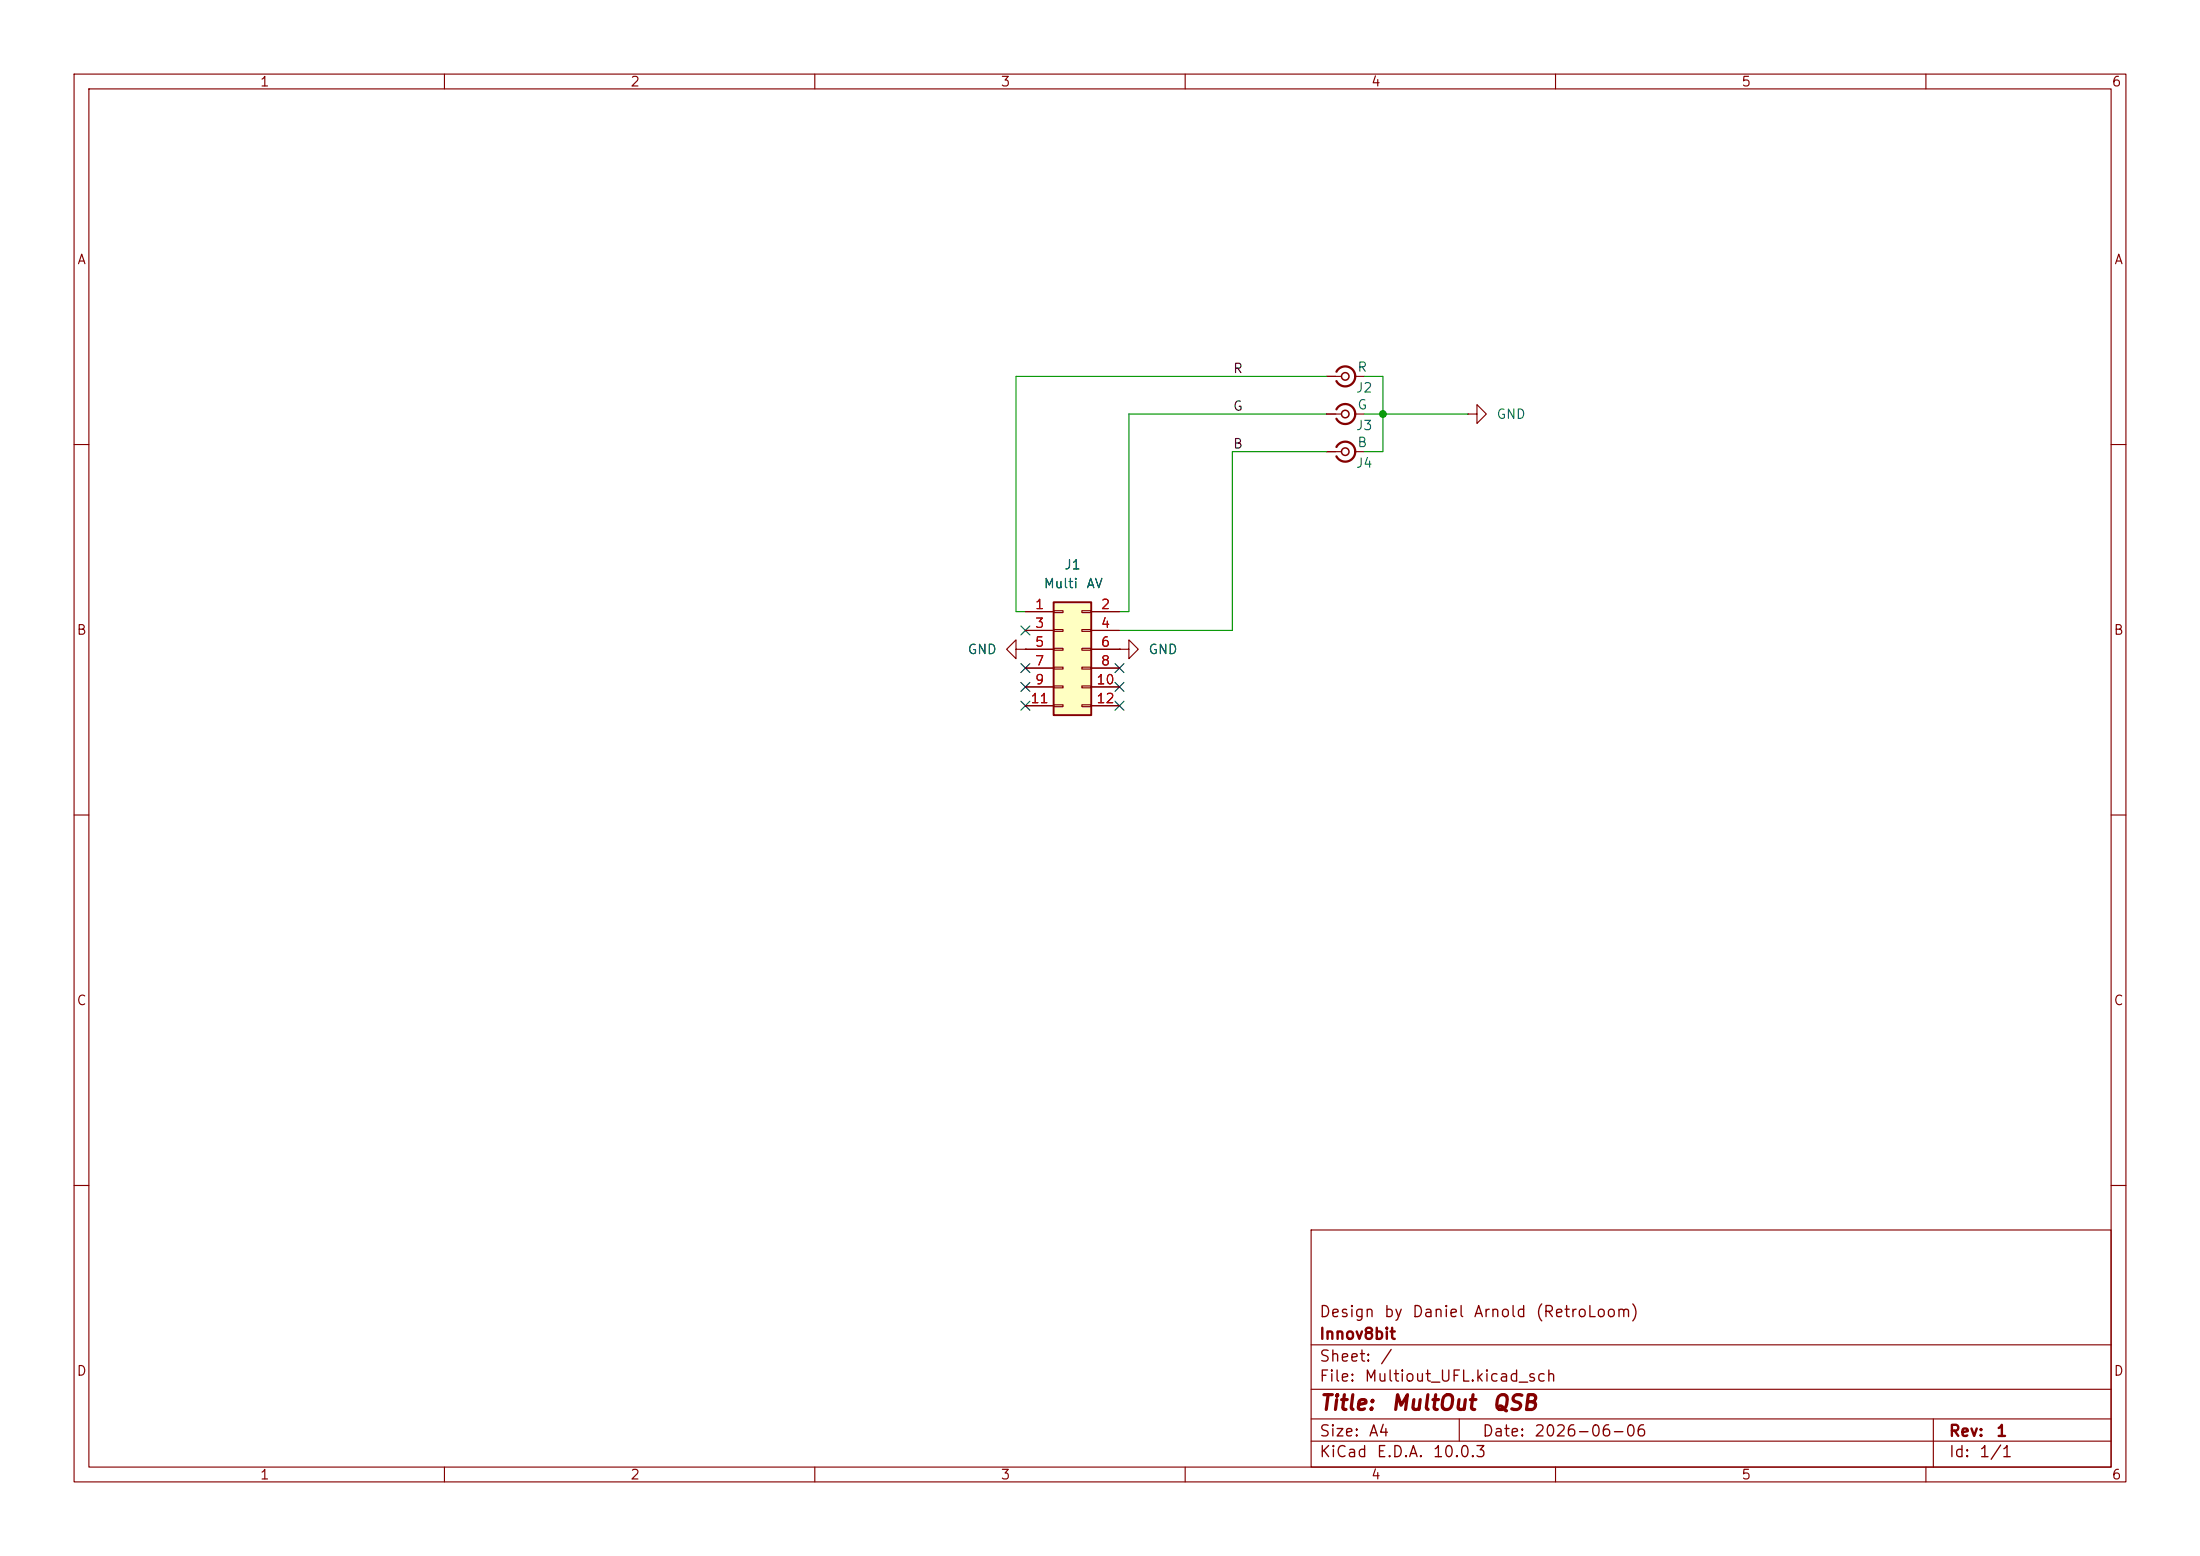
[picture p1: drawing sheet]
(kicad_sch
 (version 20260306)
 (generator "eeschema")
 (generator_version "10.0")
 (paper "A4")
 (title_block
  (title "MultOut QSB")
  (date "2026-06-06")
  (rev "1")
  (company "Innov8bit")
  (comment 1 "Design by Daniel Arnold (RetroLoom)"))
 (lib_symbols
  (symbol "Connector:Conn_Coaxial_Small"
   (pin_numbers (hide yes))
   (pin_names
    (offset 1.016) (hide yes)) (exclude_from_sim no) (in_bom yes) (on_board yes)
   (in_pos_files yes)
   (duplicate_pin_numbers_are_jumpers no)
   (property "Reference" "J" (at 0.254 3.048 0) (show_name no) (do_not_autoplace no) (effects (font (size 1.27 1.27))))
   (property "Value" "Conn_Coaxial_Small" (at 0 -3.81 0) (show_name no) (do_not_autoplace no) (effects (font (size 1.27 1.27))))
   (property "Footprint" "" (at 0 0 0) (show_name no) (do_not_autoplace no) (hide yes) (effects (font (size 1.27 1.27))))
   (property "Datasheet" "" (at 0 0 0) (show_name no) (do_not_autoplace no) (hide yes) (effects (font (size 1.27 1.27))))
   (property "Description" "small coaxial connector (BNC, SMA, SMB, SMC, Cinch/RCA, LEMO, ...)" (at 0 0 0) (show_name no) (do_not_autoplace no) (hide yes) (effects (font (size 1.27 1.27))))
   (symbol "Conn_Coaxial_Small_0_1"
    (polyline (pts (xy -2.54 0) (xy -0.508 0)) (stroke (width 0) (type default)) (fill (type none)))
    (circle (center 0 0) (radius 0.508) (stroke (width 0.2032) (type default)) (fill (type none))))
   (symbol "Conn_Coaxial_Small_1_1"
    (arc (start 1.3484 0.0039) (mid 0.327 -1.308) (end -1.1916 -0.6311) (stroke (width 0.3048) (type default)) (fill (type none)))
    (arc (start -1.1916 0.6311) (mid 0.327 1.3081) (end 1.3484 -0.0039) (stroke (width 0.3048) (type default)) (fill (type none)))
    (pin passive line (at -2.54 0 0) (length 1.27) (name "In" (effects (font (size 1.27 1.27)))) (number "1" (effects (font (size 1.27 1.27)))))
    (pin passive line (at 2.54 0 180) (length 1.27) (name "Ext" (effects (font (size 1.27 1.27)))) (number "2" (effects (font (size 1.27 1.27))))))
   (embedded_fonts no))
  (symbol "Connector_Generic:Conn_02x06_Odd_Even"
   (pin_names
    (offset 1.016) (hide yes)) (exclude_from_sim no) (in_bom yes) (on_board yes)
   (in_pos_files yes)
   (duplicate_pin_numbers_are_jumpers no)
   (property "Reference" "J" (at 1.27 7.62 0) (show_name no) (do_not_autoplace no) (effects (font (size 1.27 1.27))))
   (property "Value" "Conn_02x06_Odd_Even" (at 1.27 -10.16 0) (show_name no) (do_not_autoplace no) (effects (font (size 1.27 1.27))))
   (property "Footprint" "" (at 0 0 0) (show_name no) (do_not_autoplace no) (hide yes) (effects (font (size 1.27 1.27))))
   (property "Datasheet" "" (at 0 0 0) (show_name no) (do_not_autoplace no) (hide yes) (effects (font (size 1.27 1.27))))
   (property "Description" "Generic connector, double row, 02x06, odd/even pin numbering scheme (row 1 odd numbers, row 2 even numbers), script generated (kicad-library-utils/schlib/autogen/connector/)" (at 0 0 0) (show_name no) (do_not_autoplace no) (hide yes) (effects (font (size 1.27 1.27))))
   (symbol "Conn_02x06_Odd_Even_1_1"
    (rectangle (start -1.27 6.35) (end 3.81 -8.89) (stroke (width 0.254) (type default)) (fill (type background)))
    (rectangle (start -1.27 5.207) (end 0 4.953) (stroke (width 0.1524) (type default)) (fill (type none)))
    (rectangle (start -1.27 2.667) (end 0 2.413) (stroke (width 0.1524) (type default)) (fill (type none)))
    (rectangle (start -1.27 0.127) (end 0 -0.127) (stroke (width 0.1524) (type default)) (fill (type none)))
    (rectangle (start -1.27 -2.413) (end 0 -2.667) (stroke (width 0.1524) (type default)) (fill (type none)))
    (rectangle (start -1.27 -4.953) (end 0 -5.207) (stroke (width 0.1524) (type default)) (fill (type none)))
    (rectangle (start -1.27 -7.493) (end 0 -7.747) (stroke (width 0.1524) (type default)) (fill (type none)))
    (rectangle (start 3.81 5.207) (end 2.54 4.953) (stroke (width 0.1524) (type default)) (fill (type none)))
    (rectangle (start 3.81 2.667) (end 2.54 2.413) (stroke (width 0.1524) (type default)) (fill (type none)))
    (rectangle (start 3.81 0.127) (end 2.54 -0.127) (stroke (width 0.1524) (type default)) (fill (type none)))
    (rectangle (start 3.81 -2.413) (end 2.54 -2.667) (stroke (width 0.1524) (type default)) (fill (type none)))
    (rectangle (start 3.81 -4.953) (end 2.54 -5.207) (stroke (width 0.1524) (type default)) (fill (type none)))
    (rectangle (start 3.81 -7.493) (end 2.54 -7.747) (stroke (width 0.1524) (type default)) (fill (type none)))
    (pin passive line (at -5.08 5.08 0) (length 3.81) (name "Pin_1" (effects (font (size 1.27 1.27)))) (number "1" (effects (font (size 1.27 1.27)))))
    (pin passive line (at 7.62 5.08 180) (length 3.81) (name "Pin_2" (effects (font (size 1.27 1.27)))) (number "2" (effects (font (size 1.27 1.27)))))
    (pin passive line (at -5.08 2.54 0) (length 3.81) (name "Pin_3" (effects (font (size 1.27 1.27)))) (number "3" (effects (font (size 1.27 1.27)))))
    (pin passive line (at 7.62 2.54 180) (length 3.81) (name "Pin_4" (effects (font (size 1.27 1.27)))) (number "4" (effects (font (size 1.27 1.27)))))
    (pin passive line (at -5.08 0 0) (length 3.81) (name "Pin_5" (effects (font (size 1.27 1.27)))) (number "5" (effects (font (size 1.27 1.27)))))
    (pin passive line (at 7.62 0 180) (length 3.81) (name "Pin_6" (effects (font (size 1.27 1.27)))) (number "6" (effects (font (size 1.27 1.27)))))
    (pin passive line (at -5.08 -2.54 0) (length 3.81) (name "Pin_7" (effects (font (size 1.27 1.27)))) (number "7" (effects (font (size 1.27 1.27)))))
    (pin passive line (at 7.62 -2.54 180) (length 3.81) (name "Pin_8" (effects (font (size 1.27 1.27)))) (number "8" (effects (font (size 1.27 1.27)))))
    (pin passive line (at -5.08 -5.08 0) (length 3.81) (name "Pin_9" (effects (font (size 1.27 1.27)))) (number "9" (effects (font (size 1.27 1.27)))))
    (pin passive line (at 7.62 -5.08 180) (length 3.81) (name "Pin_10" (effects (font (size 1.27 1.27)))) (number "10" (effects (font (size 1.27 1.27)))))
    (pin passive line (at -5.08 -7.62 0) (length 3.81) (name "Pin_11" (effects (font (size 1.27 1.27)))) (number "11" (effects (font (size 1.27 1.27)))))
    (pin passive line (at 7.62 -7.62 180) (length 3.81) (name "Pin_12" (effects (font (size 1.27 1.27)))) (number "12" (effects (font (size 1.27 1.27))))))
   (embedded_fonts no))
  (symbol "power:GND"
   (power global)
   (pin_numbers (hide yes))
   (pin_names
    (offset 0) (hide yes)) (exclude_from_sim no) (in_bom yes) (on_board yes)
   (in_pos_files yes)
   (duplicate_pin_numbers_are_jumpers no)
   (property "Reference" "#PWR" (at 0 -6.35 0) (show_name no) (do_not_autoplace no) (hide yes) (effects (font (size 1.27 1.27))))
   (property "Value" "GND" (at 0 -3.81 0) (show_name no) (do_not_autoplace no) (effects (font (size 1.27 1.27))))
   (property "Footprint" "" (at 0 0 0) (show_name no) (do_not_autoplace no) (hide yes) (effects (font (size 1.27 1.27))))
   (property "Datasheet" "" (at 0 0 0) (show_name no) (do_not_autoplace no) (hide yes) (effects (font (size 1.27 1.27))))
   (property "Description" "Power symbol creates a global label with name \"GND\" , ground" (at 0 0 0) (show_name no) (do_not_autoplace no) (hide yes) (effects (font (size 1.27 1.27))))
   (symbol "GND_0_1"
    (polyline (pts (xy 0 0) (xy 0 -1.27) (xy 1.27 -1.27) (xy 0 -2.54) (xy -1.27 -1.27) (xy 0 -1.27)) (stroke (width 0) (type default)) (fill (type none))))
   (symbol "GND_1_1"
    (pin power_in line (at 0 0 270) (length 0) (name "" (effects (font (size 1.27 1.27)))) (number "1" (effects (font (size 1.27 1.27))))))
   (embedded_fonts no)))
 (junction
  (at 186.69 55.88)
  (diameter 0)
  (color 0 0 0 0))
 (no_connect
  (at 138.43 85.09))
 (no_connect
  (at 151.13 90.17))
 (no_connect
  (at 138.43 90.17))
 (no_connect
  (at 138.43 95.25))
 (no_connect
  (at 138.43 92.71))
 (no_connect
  (at 151.13 92.71))
 (no_connect
  (at 151.13 95.25))
 (wire
  (pts (xy 186.69 55.88) (xy 198.12 55.88))
  (stroke (width 0) (type default)))
 (wire
  (pts (xy 137.16 50.8) (xy 179.07 50.8))
  (stroke (width 0) (type default)))
 (wire
  (pts (xy 186.69 50.8) (xy 186.69 55.88))
  (stroke (width 0) (type default)))
 (wire
  (pts (xy 137.16 50.8) (xy 137.16 82.55))
  (stroke (width 0) (type default)))
 (wire
  (pts (xy 184.15 50.8) (xy 186.69 50.8))
  (stroke (width 0) (type default)))
 (wire
  (pts (xy 179.07 60.96) (xy 166.37 60.96))
  (stroke (width 0) (type default)))
 (wire
  (pts (xy 166.37 85.09) (xy 151.13 85.09))
  (stroke (width 0) (type default)))
 (wire
  (pts (xy 184.15 60.96) (xy 186.69 60.96))
  (stroke (width 0) (type default)))
 (wire
  (pts (xy 152.4 55.88) (xy 179.07 55.88))
  (stroke (width 0) (type default)))
 (wire
  (pts (xy 137.16 82.55) (xy 138.43 82.55))
  (stroke (width 0) (type default)))
 (wire
  (pts (xy 152.4 82.55) (xy 151.13 82.55))
  (stroke (width 0) (type default)))
 (wire
  (pts (xy 184.15 55.88) (xy 186.69 55.88))
  (stroke (width 0) (type default)))
 (wire
  (pts (xy 166.37 60.96) (xy 166.37 85.09))
  (stroke (width 0) (type default)))
 (wire
  (pts (xy 186.69 60.96) (xy 186.69 55.88))
  (stroke (width 0) (type default)))
 (wire
  (pts (xy 152.4 55.88) (xy 152.4 82.55))
  (stroke (width 0) (type default)))
 (label "G"
  (at 166.37 55.88 0)
  (effects (font (size 1.27 1.27)) (justify left bottom)))
 (label "R"
  (at 166.37 50.8 0)
  (effects (font (size 1.27 1.27)) (justify left bottom)))
 (label "B"
  (at 166.37 60.96 0)
  (effects (font (size 1.27 1.27)) (justify left bottom)))
 (symbol
  (lib_id "Connector_Generic:Conn_02x06_Odd_Even")
  (at 143.51 87.63 0)
  (unit 1)
  (body_style 1)
  (exclude_from_sim no)
  (in_bom no)
  (on_board yes)
  (in_pos_files yes)
  (dnp no)
  (fields_autoplaced yes)
  (property "Reference" "J1" (at 144.78 76.2 0) (show_name no) (do_not_autoplace no) (effects (font (size 1.27 1.27))))
  (property "Value" "Multi AV" (at 144.78 78.74 0) (show_name no) (do_not_autoplace no) (effects (font (size 1.27 1.27))))
  (property "Footprint" "TT_Connectors:Multi_AV_QSB" (at 143.51 87.63 0) (hide yes) (show_name no) (do_not_autoplace no) (effects (font (size 1.27 1.27))))
  (property "Datasheet" "" (at 143.51 87.63 0) (hide yes) (show_name no) (do_not_autoplace no) (effects (font (size 1.27 1.27))))
  (property "Description" "Generic connector, double row, 02x06, odd/even pin numbering scheme (row 1 odd numbers, row 2 even numbers), script generated (kicad-library-utils/schlib/autogen/connector/)" (at 143.51 87.63 0) (hide yes) (show_name no) (do_not_autoplace no) (effects (font (size 1.27 1.27))))
  (property "Digi_PN" "" (at 143.51 87.63 0) (hide yes) (show_name no) (do_not_autoplace no) (effects (font (size 1.27 1.27))))
  (property "MFG_PN" "" (at 143.51 87.63 0) (hide yes) (show_name no) (do_not_autoplace no) (effects (font (size 1.27 1.27))))
  (pin "7")
  (pin "11")
  (pin "8")
  (pin "6")
  (pin "10")
  (pin "1")
  (pin "3")
  (pin "9")
  (pin "4")
  (pin "12")
  (pin "5")
  (pin "2"))
 (symbol
  (lib_id "Connector:Conn_Coaxial_Small")
  (at 181.61 50.8 0)
  (unit 1)
  (body_style 1)
  (exclude_from_sim no)
  (in_bom yes)
  (on_board yes)
  (in_pos_files yes)
  (dnp no)
  (property "Reference" "J2" (at 184.15 52.324 0) (show_name no) (do_not_autoplace no) (effects (font (size 1.27 1.27))))
  (property "Value" "R" (at 183.896 49.53 0) (show_name no) (do_not_autoplace no) (effects (font (size 1.27 1.27))))
  (property "Footprint" "Connector_Coaxial:U.FL_Hirose_U.FL-R-SMT-1_Vertical" (at 181.61 50.8 0) (hide yes) (show_name no) (do_not_autoplace no) (effects (font (size 1.27 1.27))))
  (property "Datasheet" "" (at 181.61 50.8 0) (hide yes) (show_name no) (do_not_autoplace no) (effects (font (size 1.27 1.27))))
  (property "Description" "small coaxial connector (BNC, SMA, SMB, SMC, Cinch/RCA, LEMO, ...)" (at 181.61 50.8 0) (hide yes) (show_name no) (do_not_autoplace no) (effects (font (size 1.27 1.27))))
  (property "Digi_PN" "H11891CT-ND" (at 181.61 50.8 0) (hide yes) (show_name no) (do_not_autoplace no) (effects (font (size 1.27 1.27))))
  (property "MFG_PN" "U.FL-R-SMT-1(10)" (at 181.61 50.8 0) (hide yes) (show_name no) (do_not_autoplace no) (effects (font (size 1.27 1.27))))
  (pin "2")
  (pin "1"))
 (symbol
  (lib_id "power:GND")
  (at 138.43 87.63 270)
  (unit 1)
  (body_style 1)
  (exclude_from_sim no)
  (in_bom yes)
  (on_board yes)
  (in_pos_files yes)
  (dnp no)
  (fields_autoplaced yes)
  (property "Reference" "#PWR03" (at 132.08 87.63 0) (hide yes) (show_name no) (do_not_autoplace no) (effects (font (size 1.27 1.27))))
  (property "Value" "GND" (at 134.62 87.6299 90) (show_name no) (do_not_autoplace no) (effects (font (size 1.27 1.27)) (justify right)))
  (property "Footprint" "" (at 138.43 87.63 0) (hide yes) (show_name no) (do_not_autoplace no) (effects (font (size 1.27 1.27))))
  (property "Datasheet" "" (at 138.43 87.63 0) (hide yes) (show_name no) (do_not_autoplace no) (effects (font (size 1.27 1.27))))
  (property "Description" "Power symbol creates a global label with name \"GND\" , ground" (at 138.43 87.63 0) (hide yes) (show_name no) (do_not_autoplace no) (effects (font (size 1.27 1.27))))
  (pin "1"))
 (symbol
  (lib_id "power:GND")
  (at 151.13 87.63 90)
  (unit 1)
  (body_style 1)
  (exclude_from_sim no)
  (in_bom yes)
  (on_board yes)
  (in_pos_files yes)
  (dnp no)
  (fields_autoplaced yes)
  (property "Reference" "#PWR04" (at 157.48 87.63 0) (hide yes) (show_name no) (do_not_autoplace no) (effects (font (size 1.27 1.27))))
  (property "Value" "GND" (at 154.94 87.6299 90) (show_name no) (do_not_autoplace no) (effects (font (size 1.27 1.27)) (justify right)))
  (property "Footprint" "" (at 151.13 87.63 0) (hide yes) (show_name no) (do_not_autoplace no) (effects (font (size 1.27 1.27))))
  (property "Datasheet" "" (at 151.13 87.63 0) (hide yes) (show_name no) (do_not_autoplace no) (effects (font (size 1.27 1.27))))
  (property "Description" "Power symbol creates a global label with name \"GND\" , ground" (at 151.13 87.63 0) (hide yes) (show_name no) (do_not_autoplace no) (effects (font (size 1.27 1.27))))
  (pin "1"))
 (symbol
  (lib_id "Connector:Conn_Coaxial_Small")
  (at 181.61 60.96 0)
  (unit 1)
  (body_style 1)
  (exclude_from_sim no)
  (in_bom yes)
  (on_board yes)
  (in_pos_files yes)
  (dnp no)
  (property "Reference" "J4" (at 184.15 62.484 0) (show_name no) (do_not_autoplace no) (effects (font (size 1.27 1.27))))
  (property "Value" "B" (at 183.896 59.69 0) (show_name no) (do_not_autoplace no) (effects (font (size 1.27 1.27))))
  (property "Footprint" "Connector_Coaxial:U.FL_Hirose_U.FL-R-SMT-1_Vertical" (at 181.61 60.96 0) (hide yes) (show_name no) (do_not_autoplace no) (effects (font (size 1.27 1.27))))
  (property "Datasheet" "" (at 181.61 60.96 0) (hide yes) (show_name no) (do_not_autoplace no) (effects (font (size 1.27 1.27))))
  (property "Description" "small coaxial connector (BNC, SMA, SMB, SMC, Cinch/RCA, LEMO, ...)" (at 181.61 60.96 0) (hide yes) (show_name no) (do_not_autoplace no) (effects (font (size 1.27 1.27))))
  (property "Digi_PN" "H11891CT-ND" (at 181.61 60.96 0) (hide yes) (show_name no) (do_not_autoplace no) (effects (font (size 1.27 1.27))))
  (property "MFG_PN" "U.FL-R-SMT-1(10)" (at 181.61 60.96 0) (hide yes) (show_name no) (do_not_autoplace no) (effects (font (size 1.27 1.27))))
  (pin "2")
  (pin "1"))
 (symbol
  (lib_id "Connector:Conn_Coaxial_Small")
  (at 181.61 55.88 0)
  (unit 1)
  (body_style 1)
  (exclude_from_sim no)
  (in_bom yes)
  (on_board yes)
  (in_pos_files yes)
  (dnp no)
  (property "Reference" "J3" (at 184.15 57.404 0) (show_name no) (do_not_autoplace no) (effects (font (size 1.27 1.27))))
  (property "Value" "G" (at 183.896 54.61 0) (show_name no) (do_not_autoplace no) (effects (font (size 1.27 1.27))))
  (property "Footprint" "Connector_Coaxial:U.FL_Hirose_U.FL-R-SMT-1_Vertical" (at 181.61 55.88 0) (hide yes) (show_name no) (do_not_autoplace no) (effects (font (size 1.27 1.27))))
  (property "Datasheet" "" (at 181.61 55.88 0) (hide yes) (show_name no) (do_not_autoplace no) (effects (font (size 1.27 1.27))))
  (property "Description" "small coaxial connector (BNC, SMA, SMB, SMC, Cinch/RCA, LEMO, ...)" (at 181.61 55.88 0) (hide yes) (show_name no) (do_not_autoplace no) (effects (font (size 1.27 1.27))))
  (property "Digi_PN" "H11891CT-ND" (at 181.61 55.88 0) (hide yes) (show_name no) (do_not_autoplace no) (effects (font (size 1.27 1.27))))
  (property "MFG_PN" "U.FL-R-SMT-1(10)" (at 181.61 55.88 0) (hide yes) (show_name no) (do_not_autoplace no) (effects (font (size 1.27 1.27))))
  (pin "2")
  (pin "1"))
 (symbol
  (lib_id "power:GND")
  (at 198.12 55.88 90)
  (unit 1)
  (body_style 1)
  (exclude_from_sim no)
  (in_bom yes)
  (on_board yes)
  (in_pos_files yes)
  (dnp no)
  (fields_autoplaced yes)
  (property "Reference" "#PWR01" (at 204.47 55.88 0) (hide yes) (show_name no) (do_not_autoplace no) (effects (font (size 1.27 1.27))))
  (property "Value" "GND" (at 201.93 55.8799 90) (show_name no) (do_not_autoplace no) (effects (font (size 1.27 1.27)) (justify right)))
  (property "Footprint" "" (at 198.12 55.88 0) (hide yes) (show_name no) (do_not_autoplace no) (effects (font (size 1.27 1.27))))
  (property "Datasheet" "" (at 198.12 55.88 0) (hide yes) (show_name no) (do_not_autoplace no) (effects (font (size 1.27 1.27))))
  (property "Description" "Power symbol creates a global label with name \"GND\" , ground" (at 198.12 55.88 0) (hide yes) (show_name no) (do_not_autoplace no) (effects (font (size 1.27 1.27))))
  (pin "1"))
 (sheet_instances
  (path ""
   (page "1")))
 (embedded_fonts no))
